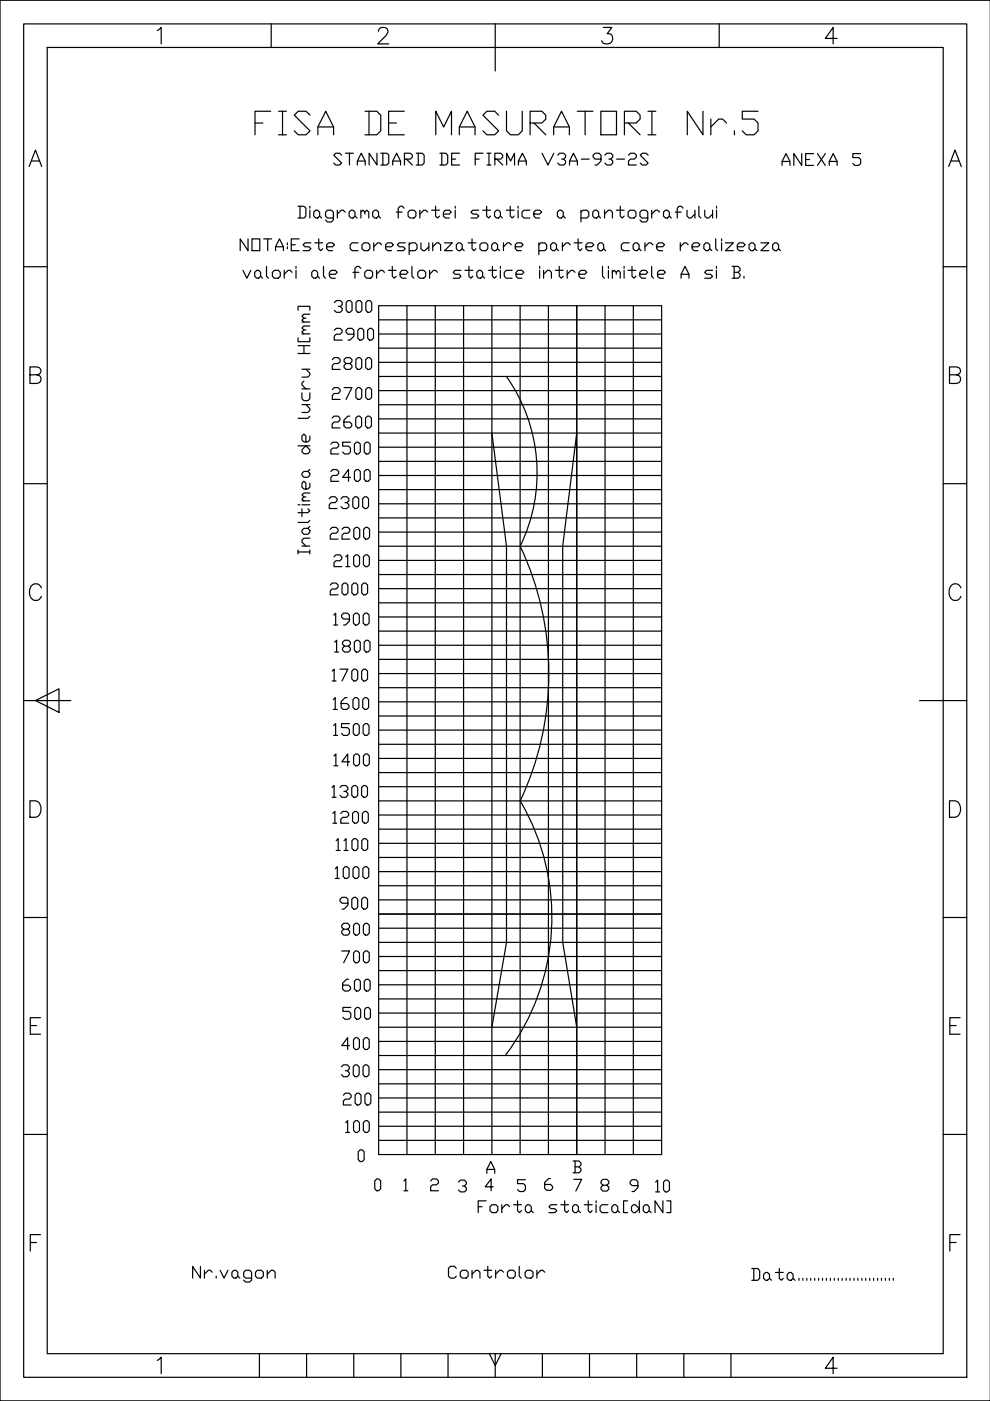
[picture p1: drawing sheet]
<svg xmlns="http://www.w3.org/2000/svg" width="210mm" height="297mm" viewBox="0 0 210 297" stroke-linecap="round" stroke-linejoin="round" font-family="sans-serif">
<!-- layer: 0 -->
<g fill="none" stroke="#000" stroke-width=".25">
<path d="M5 5.1h200v286.9h-200zM10 10.1h190v276.9h-190zM33.3 6.5l.9-.7v3.5M57.5 5.1v5M80.3 6.6a.84 .84 0 0 1 .6-.8h.7a.85 .85 0 0 1 .5 1.4l-2 2.1h2.3M105 5.1v10M127.9 5.8h1.8l-1 1.4a1.12 1.12 0 0 1 1.2 1.2 1.12 1.12 0 0 1-1.5 .9l-.5-.1-.3-.6M152.5 5.1v5M177.5 8.1h-2.5l1.6-2.3v3.5M210 .1h-210v296.9h210M6.2 35.3l1.3-3.5 1.3 3.5M6.7 34.1h1.7"/>
<path d="M201.1 35.3l1.4-3.5 1.3 3.5M201.6 34.1h1.7M5 56.6h5M52.6 50.6v2.5l-1.7-2.5v2.5M53.4 50.6h1.7v2.5h-1.7zM55.9 50.6h1.7M56.8 50.6v2.5M58.4 53.1v-.8l.9-1.7 .8 1.7v.8M58.4 52.3h1.7M60.9 51.5v.4M60.9 52.3v.4M61.8 51.9h.8"/>
<path d="M63.2 43.7h1.2l.5 .4v1.7l-.5 .4h-1.2M63.4 50.6h-1.6v2.5h1.6M63.6 43.7v2.5M65.7 43.7v.4M65.7 44.6v1.6M65.9 51.5h-1.2l-.4 .4 .4 .4h.8l.4 .4-.4 .4h-1.2M66.5 45l.4-.4h.5l.4 .4v.8l-.4 .4h-.5l-.4-.4zM66.8 51.5h1.6M67.6 50.6v2.1l.4 .4 .4-.4M67.8 45.8l.4 .4M69.3 52.3h1.2l.4-.4-.4-.4h-.8l-.4 .4v.8l.4 .4h.8M70.7 46.2h-1.3l-.4-.4v-.8l.4-.4h.9l.4 .4v1.6l-.4 .5h-.9l-.4-.5"/>
<path d="M71.5 44.6v1.6M73.2 45l-.4-.4h-.5l-.8 .8M74 45l.4-.4h.5l.4 .4v.8l-.4 .4h-.5l-.4-.4zM75.3 45.8l.4 .4M75.9 51.5h-1.2l-.4 .4v.8l.4 .4h1.2M76.5 45l.4-.4 .5 .4v.4M76.5 44.6v1.6M76.8 51.9l.4-.4h.8l.4 .4v.8l-.4 .4h-.8l-.4-.4zM77.4 45l.4-.4 .4 .4v1.2M79 45l.4-.4h.5l.4 .4v.8l-.4 .4h-.5l-.4-.4zM79.2 51.5v1.6M80.3 45.8l.4 .4"/>
<path d="M80.9 51.9l-.4-.4h-.4l-.9 .8M81.8 52.3h1.2l.4-.4-.4-.4h-.8l-.4 .4v.8l.4 .4h.8M84 45h1.3M85.7 44.1l-.4-.4h-.5l-.4 .4v2.1M85.9 51.5h-1.2l-.4 .4 .4 .4h.8l.4 .4-.4 .4h-1.2M86.5 45l.4-.4h.9l.4 .4v.8l-.4 .4h-.9l-.4-.4zM86.8 51.9l.4-.4h.8l.4 .4v.8l-.4 .4h-1.2M86.8 51.5v2.5M89 44.6v1.6M89.2 51.5v1.2l.5 .4h.4l.8-.8M90.7 45l-.4-.4h-.4l-.9 .8M90.9 51.5v1.6"/>
<path d="M91.5 44.6h1.7M91.7 52.3l.9-.8h.4l.4 .4v1.2M91.7 51.5v1.6M92.4 43.7v2.1l.4 .4 .4-.4M94 45.4h1.3l.4-.4-.4-.4h-.9l-.4 .4v.8l.4 .4h.9M94.3 51.5h1.6l-1.6 1.6h1.6M96.5 43.7v.4M96.5 44.6v1.6M96.8 51.9l.4-.4h.4l.4 .4v.8l-.4 .4h-.4l-.4-.4zM98 52.7l.4 .4M99.3 51.5h1.6M100.1 50.6v2.1l.4 .4 .4-.4"/>
<path d="M101.5 44.6h-1.2l-.5 .4 .5 .4h.8l.4 .4-.4 .4h-1.3M101.7 51.9l.5-.4h.8l.4 .4v.8l-.4 .4h-.8l-.5-.4zM102.4 44.6h1.6M103.2 43.7v2.1l.4 .4 .4-.4M104.2 51.9l.5-.4h.4l.4 .4v.8l-.4 .4h-.4l-.5-.4zM105.3 44.6h.4l.4 .4v.8l-.4 .4h-.4l-.5-.4v-.8zM105.5 52.7l.4 .4M106.1 45.8l.4 .4M106.7 51.5v1.6M107.3 44.6h1.7M108.2 43.7v2.1l.4 .4 .4-.4M108.4 51.9l-.4-.4h-.4l-.9 .8"/>
<path d="M109.3 52.3h1.2l.4-.4-.4-.4h-.8l-.4 .4v.8l.4 .4h.8M109.8 43.7v.4M109.8 44.6v1.6M112.3 44.6h-1.2l-.4 .4v.8l.4 .4h1.2M113.2 45.4h1.2l.5-.4-.5-.4h-.8l-.4 .4v.8l.4 .4h.8M114.2 51.9l.5-.4h.8l.4 .4v.8l-.4 .4h-1.3M114.2 51.5v2.5M116.7 51.9l.5-.4h.4l.4 .4v.8l-.4 .4h-.4l-.5-.4zM118 52.7l.4 .4M118.2 45l.4-.4h.4l.4 .4v.8l-.4 .4h-.4l-.4-.4zM119.2 51.5v1.6M119.4 45.8l.4 .4"/>
<path d="M120.9 51.9l-.4-.4h-.4l-.9 .8M121.8 51.5h1.6M122.6 50.6v2.1l.4 .4 .4-.4M123.2 45l.4-.4h.8l.4 .4v.8l-.4 .4h-1.2M123.2 44.6v2.5M124.2 52.3h1.3l.4-.4-.4-.4h-.8l-.5 .4v.8l.5 .4h.8M125.7 45l.4-.4h.4l.4 .4v.8l-.4 .4h-.4l-.4-.4zM126.7 51.9l.5-.4h.4l.4 .4v.8l-.4 .4h-.4l-.5-.4zM126.9 45.8l.4 .4M128 52.7l.4 .4M128.2 45.4l.8-.8h.4l.4 .4v1.2M128.2 44.6v1.6"/>
<path d="M130.7 44.6h1.6M131.5 43.7v2.1l.4 .4 .4-.4M133.2 45l.4-.4h.8l.4 .4v.8l-.4 .4h-.8l-.4-.4zM133.4 51.5h-1.2l-.5 .4v.8l.5 .4h1.2M134.2 51.9l.5-.4h.4l.4 .4v.8l-.4 .4h-.4l-.5-.4zM135.5 52.7l.4 .4M136.7 51.5v1.6M137.3 46.2h-1.2l-.4-.4v-.8l.4-.4h.8l.4 .4v1.6l-.4 .5h-.8l-.4-.5M138.2 44.6v1.6M138.4 51.9l-.4-.4h-.4l-.9 .8M139.2 52.3h1.3l.4-.4-.4-.4h-.8l-.5 .4v.8l.5 .4h.8M139.8 45l-.4-.4h-.4l-.8 .8"/>
<path d="M140.7 45l.4-.4h.4l.4 .4v.8l-.4 .4h-.4l-.4-.4zM141.9 45.8l.4 .4M143.2 45h1.2M144.2 51.5v1.6M144.8 44.1l-.4-.4h-.4l-.4 .4v2.1M145.7 44.6v1.2l.4 .4h.4l.8-.8M145.9 51.9l-.4-.4h-.4l-.9 .8M146.7 52.3h1.3l.4-.4-.4-.4h-.8l-.5 .4v.8l.5 .4h.8M147.3 44.6v1.6M148.2 43.7v2.1l.4 .4M149.2 51.9l.5-.4h.4l.4 .4v.8l-.4 .4h-.4l-.5-.4zM149.4 44.6v1.2l.4 .4h.5l.8-.8"/>
<path d="M150.5 52.7l.4 .4M151.1 44.6v1.6M151.7 50.6v2.1l.5 .4M151.9 43.7v.4M151.9 44.6v1.6M153 50.6v.5M153 51.5v1.6M153.8 51.5h1.7l-1.7 1.6h1.7M156.3 52.3h1.3l.4-.4-.4-.4h-.9l-.4 .4v.8l.4 .4h.9M158.8 51.9l.4-.4h.5l.4 .4v.8l-.4 .4h-.5l-.4-.4zM160.1 52.7l.4 .4M161.3 51.5h1.7l-1.7 1.6h1.7"/>
<path d="M163.8 51.9l.4-.4h.5l.4 .4v.8l-.4 .4h-.5l-.4-.4zM165.1 52.7l.4 .4M200 56.6h5M6.3 79.5h1.5l.6-.2a.82 .82 0 0 0 0-1.3l-.6-.2h-1.5v3.5h1.5a.92 .92 0 0 0 .9-.9 .92 .92 0 0 0-.9-.9M80.3 64.8h60v180h-60zM80.3 79.8h60M80.3 76.8h60M80.3 73.8h60M80.3 70.8h60M80.3 67.8h60M86.3 64.8v180M92.3 64.8v180"/>
<path d="M98.3 64.8v180M104.3 64.8v180M107.4 79.8a35.4 35.4 0 0 1 2.9 36 63 63 0 0 1 0 54 48.5 48.5 0 0 1-3.2 54M110.3 64.8v180M116.3 64.8v180M122.3 64.8v180M128.3 64.8v180M134.3 64.8v180M201.3 79.5h1.5l.5-.2a.8 .8 0 0 0 0-1.3l-.5-.2h-1.5v3.5h1.5a.92 .92 0 0 0 .9-.9 .92 .92 0 0 0-.9-.9M80.3 97.8h60M80.3 94.8h60M80.3 91.8h60"/>
<path d="M80.3 88.8h60M80.3 85.8h60M80.3 82.8h60M104.3 91.8l3.1 24v84l-3.1 18M122.3 91.8l-3 24v84l3 18M5 102.5h5M80.3 118.8h60M80.3 115.8h60M80.3 112.8h60M80.3 109.8h60M80.3 106.8h60M80.3 103.8h60"/>
<path d="M80.3 100.8h60M200 102.5h5M8.8 124.6a1.28 1.28 0 0 0-1.5-.8 1.28 1.28 0 0 0-1 1.3 1.53 1.53 0 0 0 .3 1.7 1.53 1.53 0 0 0 1.7 .3l.5-.6M80.3 139.8h60M80.3 136.8h60M80.3 133.8h60M80.3 130.8h60M80.3 127.8h60M80.3 124.8h60M80.3 121.8h60M203.7 124.6a1.28 1.28 0 0 0-1.4-.8 1.28 1.28 0 0 0-1.1 1.3 1.53 1.53 0 0 0 .4 1.7 1.53 1.53 0 0 0 1.6 .3l.5-.6M5 148.5h10"/>
<path d="M7.5 148.5l5-2.5v5zM80.3 157.8h60M80.3 154.8h60M80.3 151.8h60M80.3 148.8h60M80.3 145.8h60M80.3 142.8h60M195 148.5h10M6.3 169.8h1.2a1.86 1.86 0 0 1 1.2 1.7 1.86 1.86 0 0 1-1.2 1.8h-1.2zM80.3 178.8h60M80.3 175.8h60M80.3 172.8h60"/>
<path d="M80.3 169.8h60M80.3 166.8h60M80.3 163.8h60M80.3 160.8h60M201.3 169.8h1.2a1.86 1.86 0 0 1 1.2 1.7 1.86 1.86 0 0 1-1.2 1.8h-1.2zM5 194.5h5M80.3 199.8h60M80.3 196.8h60M80.3 193.8h60M80.3 190.8h60M80.3 187.8h60M80.3 184.8h60"/>
<path d="M80.3 181.8h60M200 194.5h5M6.4 217.4h1.4M8.6 215.8h-2.2v3.5h2.2M80.3 217.8h60M80.3 214.8h60M80.3 211.8h60M80.3 208.8h60M80.3 205.8h60M80.3 202.8h60M201.4 217.4h1.3M203.6 215.8h-2.2v3.5h2.2"/>
<path d="M80.3 238.8h60M80.3 235.8h60M80.3 232.8h60M80.3 229.8h60M80.3 226.8h60M80.3 223.8h60M80.3 220.8h60M5 240.5h5M75.9 244.2l.5-.4h.4l.4 .4v1.7l-.4 .4h-.4l-.5-.4zM79.9 250h.4l.4 .4v1.6l-.4 .5h-.4l-.4-.5v-1.6zM80.3 241.8h60M85.6 250.4l.4-.4v2.5"/>
<path d="M85.6 252.5h.9M91.3 250.4l.4-.4h.9l.4 .4v.4l-.4 .4h-.9l-.4 .4v.9h1.7M97.2 250.6l.4-.4h.9l.4 .4v.4l-.4 .5h-.5M98.5 251.5l.4 .4v.4l-.4 .4h-.9l-.4-.4M103.2 248.8v-.9l.9-1.6 .8 1.6v.9M103.2 247.9h1.7M104.6 251.6h-1.7l1.2-1.6v2.5M111.4 250.1h-1.7v.9h1.3l.4 .4v.8l-.4 .4h-.8l-.5-.4M116.7 249.9h-.4l-.8 .8v1.3l.4 .4h.8l.5-.4v-.5l-.5-.4h-1.2M121.5 246.2h1.3l.4 .4v.4l-.4 .4M121.7 250h1.6l-1.2 2.5M121.9 247.4h.9l.4 .4v.4l-.4 .5h-1.3"/>
<path d="M121.9 246.2v2.5M127.8 251.3l-.4-.4v-.4l.4-.5h.9l.4 .5v.4l-.4 .4h-.9l-.4 .4v.4l.4 .4h.9l.4-.4v-.4l-.4-.4M135.3 251.4h-1.3l-.4-.4v-.5l.4-.4h.8l.5 .4v1.3l-.9 .8h-.4M200 240.5h5M6.4 263.4h1.4M8.6 261.8h-2.2v3.5M159.4 269h1.2l.5 .4v1.6l-.5 .4h-1.2M159.8 269v2.4M161.9 270.2l.4-.4h.4l.5 .4v.8l-.5 .4h-.4l-.4-.4zM163.2 271l.4 .4M164.4 269.8h1.7M165.2 269v2l.5 .4 .4-.4"/>
<path d="M166.9 270.2l.4-.4h.4l.4 .4v.8l-.4 .4h-.4l-.4-.4zM168.1 271l.5 .4M169.4 271v.4M170.2 271v.4M171.1 271v.4M171.9 271v.4M172.7 271v.4M173.6 271v.4M174.4 271v.4M175.2 271v.4M176.1 271v.4M176.9 271v.4"/>
<path d="M177.7 271v.4M178.6 271v.4M179.4 271v.4M180.2 271v.4M181.1 271v.4M181.9 271v.4M182.7 271v.4M183.6 271v.4M184.4 271v.4M185.2 271v.4M186.1 271v.4M186.9 271v.4"/>
<path d="M187.7 271v.4M188.6 271v.4M189.4 271v.4M201.4 263.4h1.3M203.6 261.8h-2.2v3.5M33.3 288.4l.9-.6v3.5M55 287v5M65 287v5M75 287v5M85 287v5M95 287v5M103.7 287l1.3 2.5 1.2-2.5"/>
<path d="M105 287v5M115 287v5M125 287v5M135 287v5M145 287v5M155 287v5M177.5 290.1h-2.5l1.6-2.3v3.5"/>
</g>
<text font-size="9.3" x="52.9" y="30">FISA DE MASURATORI Nr.5</text>
<text font-size="6.6" x="39.5" y="273">Nr.vagon</text>
<g font-size="6.2">
<text x="69.1" y="79.7">2800</text>
<text x="69.1" y="86.1">2700</text>
<text x="68.8" y="115.7">2200</text>
<text x="71.3" y="199.7">800</text>
<text x="71.3" y="229.7">300</text>
</g>
<g font-size="5.7">
<text x="69.5" y="36.3">STANDARD DE FIRMA V3A-93-2S</text>
<text x="164.7" y="36.3">ANEXA 5</text>
<text x="50.4" y="60.3">valori ale fortelor statice intre limitele A si B.</text>
<text x="69.5" y="67.4">3000</text>
<text x="69.5" y="73.4">2900</text>
<text x="69.1" y="92.1">2600</text>
<text x="68.8" y="97.4">2500</text>
<text x="68.8" y="103.4">2400</text>
<text x="68.4" y="109">2300</text>
<text x="66.7" y="118.5" transform="rotate(-90 66.7 118.5)">Inaltimea de lucru H[mm]</text>
<text x="69.5" y="121.4">2100</text>
<text x="68.8" y="127.4">2000</text>
<text x="69.5" y="133.7">1900</text>
<text x="69.8" y="139.3">1800</text>
<text x="69.1" y="145.7">1700</text>
<text x="69.5" y="151.7">1600</text>
<text x="69.5" y="157">1500</text>
<text x="69.5" y="163.7">1400</text>
<text x="69.1" y="170.4">1300</text>
<text x="69.5" y="175.7">1200</text>
<text x="70.2" y="181.7">1100</text>
<text x="69.8" y="187.3">1000</text>
<text x="70.9" y="194">900</text>
<text x="71.3" y="205.3">700</text>
<text x="71.3" y="211.3">600</text>
<text x="71.6" y="217.3">500</text>
<text x="71.3" y="223.7">400</text>
<text x="71.6" y="235.7">200</text>
<text x="72" y="241.3">100</text>
<text x="137.9" y="254">10</text>
<text x="100.2" y="258.2">Forta statica[daN]</text>
<text x="93.8" y="272.3">Controlor</text>
</g>
</svg>
